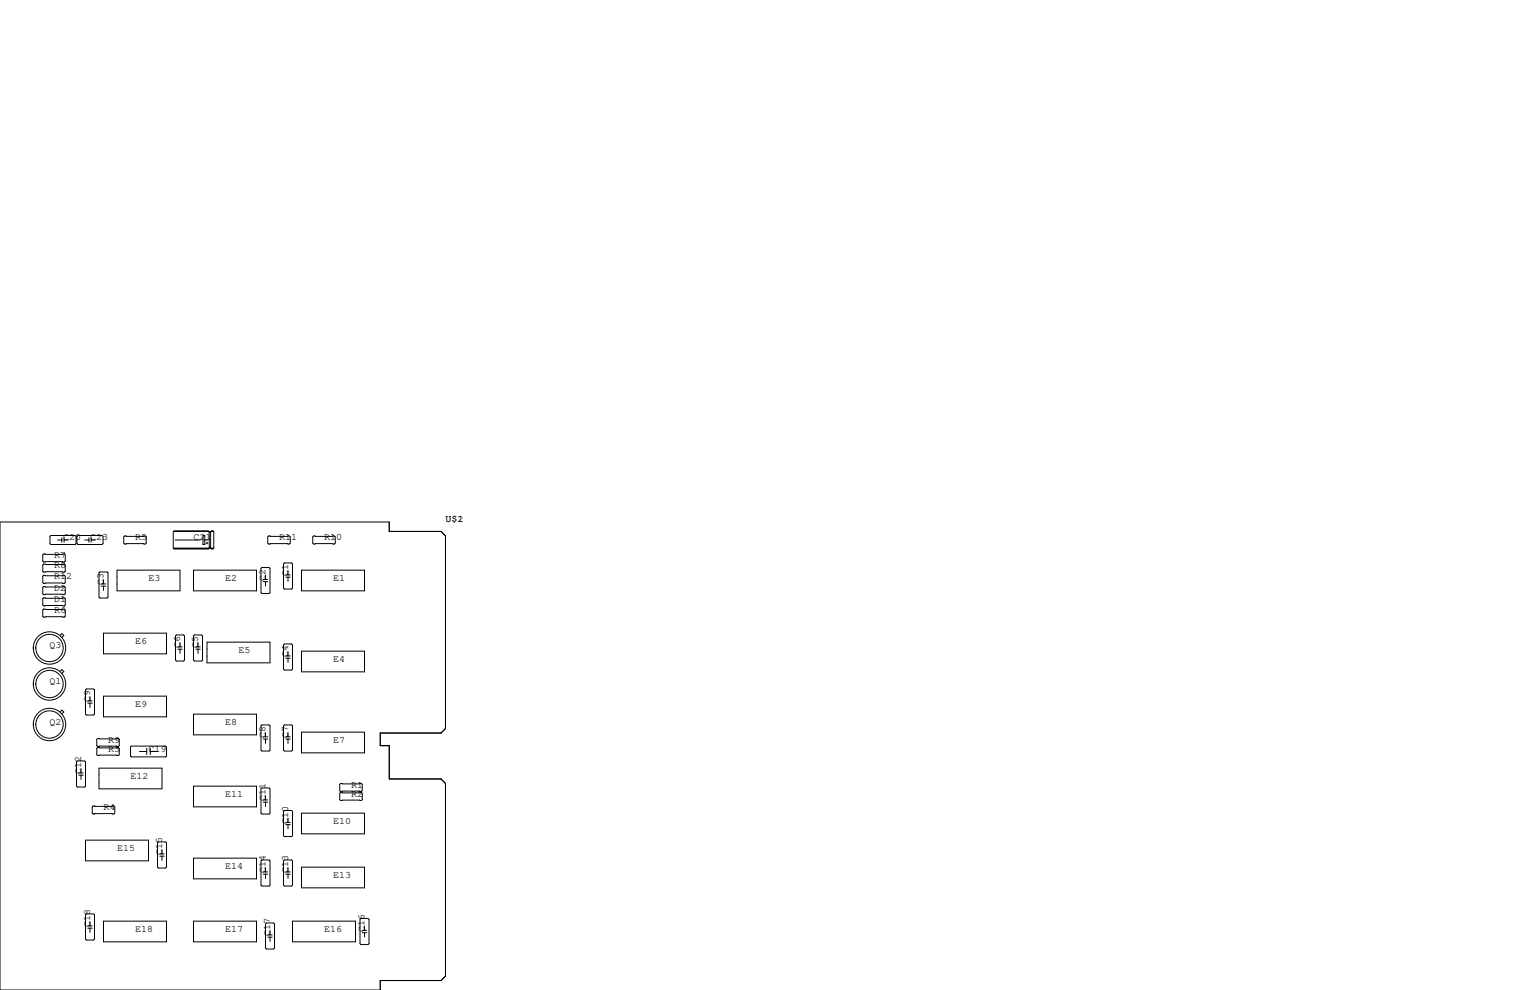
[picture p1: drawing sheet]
<svg xmlns="http://www.w3.org/2000/svg" width="432mm" height="279mm" viewBox="0 0 432 279" stroke-linecap="round" stroke-linejoin="round" font-family="sans-serif">
<g fill="none" stroke="#000" stroke-width=".28">
<path d="M0 147.3h109.9v2.7h14.6l1.2 1.3v54.3l-1.2 1.3h-17.2v3.5h2.6v9.4h14.6l1.2 1.3v54.4l-1.2 1.2h-17.2v2.7h-107.3zM12.3 156.3h5.9l.2 .3v1.8l-.2 .2h-5.9l-.2-.2v-1.8zM12.3 159.2h5.9l.2 .2v1.8l-.2 .3h-5.9l-.2-.3v-1.8zM14.4 151.1h6.8l.3 .3v2l-.3 .3h-6.8l-.3-.3v-2zM16.3 152.4h1.1M17.4 151.8v1.2M18.1 151.8v1.2M18.1 152.4h1.2M22 151.1h6.8l.3 .3v2l-.3 .3h-6.8l-.3-.3v-2zM23.9 152.4h1.2M25.1 151.8v1.2M25.7 152.4h1.2"/>
<path d="M25.7 151.8v1.2M35.2 151.3h5.8l.3 .2v1.8l-.3 .2h-5.8l-.3-.2v-1.8zM48.9 154.7h11.4M49 150h9.9M49.1 154.8h9.7M49.4 152.4h7.1M57.3 151.1h.5v2.6h-.5zM57.8 152.4h.9M58.2 153.3h.5M58.4 153v.5M58.8 149.9h-9.7l-.2 .2v4.6M58.8 149.9l.3 .2"/>
<path d="M58.8 149.9h-9.7M59.1 150.1v4.6l-.3 .2h-9.7l-.2-.2M59.1 154.4h.3M59.1 150.1h.3M59.1 150.2h.3M59.2 154.6h.1M59.4 150.1v4.6l.3 .2h.4l.2-.2M59.6 150h.6M59.7 154.8h.4M60.1 149.9l.2 .2v4.6M60.1 149.9h-.4l-.3 .2M60.1 149.9h-.4"/>
<path d="M75.8 151.3h5.9l.2 .2v1.8l-.2 .2h-5.9l-.2-.2v-1.8zM80 159.1l.3-.2h2l.3 .2v6.9l-.3 .2h-2l-.3-.2zM88.5 151.3h5.9l.2 .2v1.8l-.2 .2h-5.9l-.2-.2v-1.8zM12.3 168.7h5.9l.2 .3v1.8l-.2 .2h-5.9l-.2-.2v-1.8zM12.3 162.4h5.9l.2 .2v1.8l-.2 .3h-5.9l-.2-.3v-1.8zM12.3 165.5h5.9l.2 .3v1.8l-.2 .2h-5.9l-.2-.2v-1.8zM12.3 171.9h5.9l.2 .2v1.8l-.2 .3h-5.9l-.2-.3v-1.8zM16.9 179.3l.6-.5 .5 .5-.5 .6M28.2 161.4h2l.3 .3v6.8l-.3 .3h-2l-.3-.3v-6.8zM28.6 164.8h1.2M28.6 165.4h1.2M29.2 178.7h17.8v5.8h-17.8z"/>
<path d="M29.2 163.6v1.2M29.2 165.4v1.2M33 160.9h17.8v5.9h-17.8zM49.8 179.2h2l.3 .3v6.8l-.3 .3h-2l-.3-.3v-6.8zM54.6 160.9h17.8v5.9h-17.8zM54.9 179.2h2l.3 .3v6.8l-.3 .3h-2l-.3-.3v-6.8zM73.7 160.4l.2-.3h2l.3 .3v6.9l-.3 .2h-2l-.2-.2zM74.3 163.5h1.3M74.3 164.2h1.3M74.9 162.3v1.2M74.9 164.2v1.2M80.6 162.3h1.3"/>
<path d="M80.6 162.9h1.3M81.3 161v1.3M81.3 162.9v1.2M85.1 160.9h17.8v5.9h-17.8zM16.9 189.5l.6-.5 .5 .5-.5 .5M24.4 194.4h2l.3 .3v6.8l-.3 .3h-2l-.3-.3v-6.8zM24.8 197.8h1.2M24.8 198.5h1.2M25.4 196.6v1.2M25.4 198.5v1.1M29.2 196.5h17.8v5.8h-17.8zM50.2 182.6h1.2"/>
<path d="M50.2 183.2h1.2M50.8 181.4v1.2M50.8 183.2v1.2M55.2 182.6h1.3M55.2 183.2h1.3M55.9 181.4v1.2M55.9 183.2v1.2M58.4 181.2h17.8v5.9h-17.8zM80 182l.3-.3h2l.3 .3v6.8l-.3 .3h-2l-.3-.3zM80.6 185.1h1.3M80.6 185.8h1.3M81.3 183.9v1.2"/>
<path d="M81.3 185.8v1.1M85.1 183.8h17.8v5.8h-17.8zM16.9 200.9l.6-.5 .5 .5-.5 .6M21.8 214.8h2.1l.2 .2v6.9l-.2 .2h-2.1l-.2-.2v-6.9zM22.2 218.1h1.3M22.2 218.8h1.3M22.9 216.9v1.2M22.9 218.8v1.2M27.6 208.4h5.8l.3 .3v1.7l-.3 .3h-5.8l-.3-.3v-1.7zM27.6 210.9h5.8l.3 .3v1.8l-.3 .2h-5.8l-.3-.2v-1.8zM27.9 216.8h17.8v5.8h-17.8zM36.8 210.8l.3-.2h9.6l.3 .2v2.6l-.3 .2h-9.6l-.3-.2z"/>
<path d="M39.4 212.1h2M41.4 211.2v1.8M42.4 212.1h2.1M42.4 211.2v1.8M54.6 201.5h17.8v5.9h-17.8zM73.7 204.9l.2-.3h2l.3 .3v6.8l-.3 .3h-2l-.2-.3zM74.3 208.6h1.3M74.3 207.9h1.3M74.9 206.8v1.1M74.9 208.6v1.2M80 204.9l.3-.3h2l.3 .3v6.8l-.3 .3h-2l-.3-.3zM80.6 208.6h1.3"/>
<path d="M80.6 207.9h1.3M81.3 206.8v1.1M81.3 208.6v1.2M85.1 206.6h17.8v5.9h-17.8zM24.1 237.1h17.8v5.9h-17.8zM26.3 227.5h5.8l.3 .2v1.8l-.3 .2h-5.8l-.3-.2v-1.8zM44.7 237.6h2l.3 .3v6.8l-.3 .3h-2l-.2-.3v-6.8zM45.7 239.8v1.2M54.6 221.9h17.8v5.8h-17.8zM73.9 222.4h2l.3 .2v6.9l-.3 .2h-2l-.2-.2v-6.9zM74.3 225.8h1.3M74.3 226.4h1.3"/>
<path d="M74.9 224.5v1.3M74.9 226.4v1.2M80.3 228.7h2l.3 .3v6.8l-.3 .3h-2l-.3-.3v-6.8zM80.6 232.1h1.3M80.6 232.7h1.3M81.3 230.9v1.2M81.3 232.7v1.2M85.1 229.5h17.8v5.8h-17.8zM96.1 221.1h5.9l.2 .3v1.7l-.2 .3h-5.9l-.2-.3v-1.7zM96.1 223.6h5.9l.2 .3v1.8l-.2 .2h-5.9l-.2-.2v-1.8zM24.4 257.9h2l.3 .3v6.8l-.3 .3h-2l-.3-.3v-6.8zM29.2 260h17.8v5.8h-17.8z"/>
<path d="M45.1 241h1.3M45.1 241.6h1.3M45.7 241.6v1.2M54.6 242.2h17.8v5.8h-17.8zM54.6 260h17.8v5.8h-17.8zM73.9 242.7h2l.3 .3v6.8l-.3 .3h-2l-.2-.3v-6.8zM74.3 246.1h1.3M74.3 246.7h1.3M74.9 244.9v1.2M74.9 246.7v1.2M80.3 242.7h2l.3 .3v6.8l-.3 .3h-2l-.3-.3v-6.8zM80.6 246.1h1.3"/>
<path d="M80.6 246.7h1.3M81.3 244.9v1.2M81.3 246.7v1.2M82.6 260h17.7v5.8h-17.7zM85.1 244.7h17.8v5.9h-17.8zM101.6 259.5l.3-.3h2l.2 .3v6.8l-.2 .3h-2l-.3-.3zM24.8 261.3h1.2M24.8 262h1.2M25.4 260.1v1.2M25.4 262v1.1M74.9 260.7l.3-.2h2l.3 .2v6.9l-.3 .2h-2l-.3-.2zM75.6 263.9h1.2"/>
<path d="M75.6 264.5h1.2M76.2 262.6v1.3M76.2 264.5v1.2M102.2 262.6h1.3M102.2 263.2h1.3M102.9 261.4v1.2M102.9 263.2v1.2"/>
<circle cx="14" cy="182.9" r="4.6"/>
<circle cx="14" cy="193" r="4.6"/>
<circle cx="14" cy="182.9" r="3.9"/>
<circle cx="14" cy="193" r="3.9"/>
<circle cx="14" cy="204.5" r="4.6"/>
<circle cx="14" cy="204.5" r="3.9"/>
</g>
<g font-size="2.8">
<text x="125.7" y="147.3">U$1</text>
<text x="129.1" y="147.3">2</text>
<text x="17.8" y="152.4">C20</text>
<text x="25.4" y="152.4">C23</text>
<text x="38.1" y="152.4">R5</text>
<text x="54.6" y="152.4">C21</text>
<text x="78.7" y="152.4">R11</text>
<text x="91.4" y="152.4">R10</text>
<text x="15.2" y="157.5">R7</text>
<text x="15.2" y="160.3">R8</text>
<text x="15.2" y="163.5">R12</text>
<text x="15.2" y="166.7">D2</text>
<text x="29.2" y="165.1" transform="rotate(-90 29.2 165.1)">C3</text>
<text x="41.9" y="163.8">E3</text>
<text x="63.5" y="163.8">E2</text>
<text x="74.9" y="163.8" transform="rotate(-90 74.9 163.8)">C2</text>
<text x="81.3" y="162.6" transform="rotate(-90 81.3 162.6)">C1</text>
<text x="94" y="163.8">E1</text>
<text x="15.2" y="173">R6</text>
<text x="15.2" y="169.9">D1</text>
<text x="14" y="182.9">Q3</text>
<text x="38.1" y="181.6">E6</text>
<text x="50.8" y="182.9" transform="rotate(-90 50.8 182.9)">C6</text>
<text x="55.9" y="182.9" transform="rotate(-90 55.9 182.9)">C5</text>
<text x="67.3" y="184.1">E5</text>
<text x="81.3" y="185.4" transform="rotate(-90 81.3 185.4)">C4</text>
<text x="94" y="186.7">E4</text>
<text x="14" y="193">Q1</text>
<text x="25.4" y="198.1" transform="rotate(-90 25.4 198.1)">C9</text>
<text x="38.1" y="199.4">E9</text>
<text x="14" y="204.5">Q2</text>
<text x="30.5" y="209.5">R9</text>
<text x="63.5" y="204.5">E8</text>
<text x="74.9" y="208.3" transform="rotate(-90 74.9 208.3)">C8</text>
<text x="81.3" y="208.3" transform="rotate(-90 81.3 208.3)">C7</text>
<text x="94" y="209.5">E7</text>
<text x="30.5" y="212.1">R3</text>
<text x="41.9" y="212.1">C19</text>
<text x="22.9" y="218.4" transform="rotate(-90 22.9 218.4)">C12</text>
<text x="36.8" y="219.7">E12</text>
<text x="63.5" y="224.8">E11</text>
<text x="74.9" y="226.1" transform="rotate(-90 74.9 226.1)">C11</text>
<text x="99.1" y="224.8">R2</text>
<text x="99.1" y="222.2">R1</text>
<text x="29.2" y="228.6">R4</text>
<text x="81.3" y="232.4" transform="rotate(-90 81.3 232.4)">C10</text>
<text x="94" y="232.4">E10</text>
<text x="33" y="240">E15</text>
<text x="45.7" y="241.3" transform="rotate(-90 45.7 241.3)">C15</text>
<text x="63.5" y="245.1">E14</text>
<text x="74.9" y="246.4" transform="rotate(-90 74.9 246.4)">C14</text>
<text x="81.3" y="246.4" transform="rotate(-90 81.3 246.4)">C13</text>
<text x="94" y="247.6">E13</text>
<text x="25.4" y="261.6" transform="rotate(-90 25.4 261.6)">C18</text>
<text x="38.1" y="262.9">E18</text>
<text x="63.5" y="262.9">E17</text>
<text x="91.4" y="262.9">E16</text>
<text x="102.9" y="262.9" transform="rotate(-90 102.9 262.9)">C16</text>
<text x="76.2" y="264.2" transform="rotate(-90 76.2 264.2)">C17</text>
</g>
</svg>
